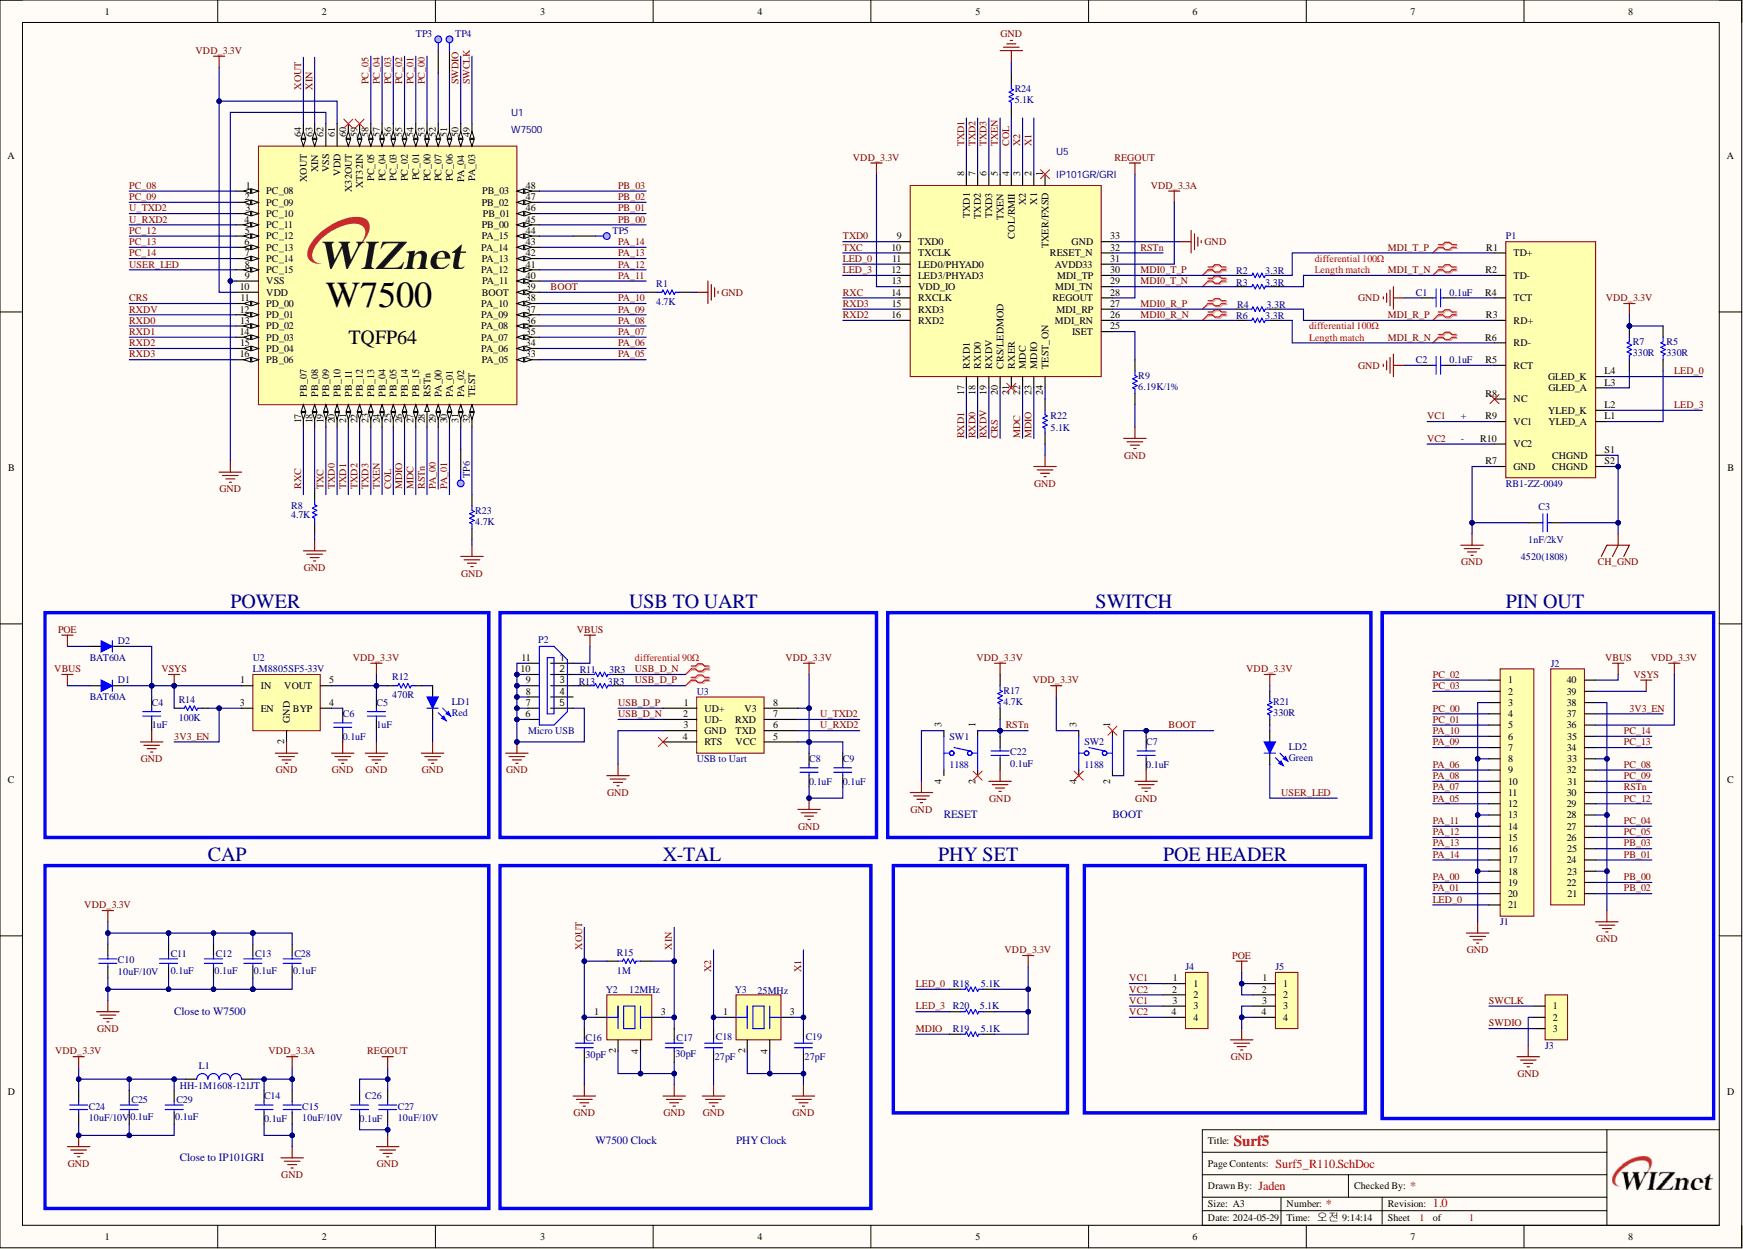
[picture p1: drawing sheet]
# Altium project Surf5_R110.PrjPcb
1 sheet, 72 parts. Net scope: global (net labels, ports and power ports of the same name join across sheets).
Board file: Surf5_R110.PcbDoc

## Sheet Surf5_R110.SchDoc: Surf5
size A3; DrawnBy: Jaden; Revision: 1.0; SheetNumber: 1; SheetTotal: 1

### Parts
C1  0.1uF  [CAP-0402]
C2  0.1uF  [CAP-0402]
C3  1nF/2kV  [CAP-1808]
C4  1uF  [CAP-0402]
C5  1uF  [CAP-0402]
C6  0.1uF  [CAP-0402]
C7  0.1uF  [CAP-0402]
C8  0.1uF  [CAP-0402]
C9  0.1uF  [CAP-0402]
C10  10uF/10V  [CAP-0805-3]
C11  0.1uF  [CAP-0402]
C12  0.1uF  [CAP-0402]
C13  0.1uF  [CAP-0402]
C14  0.1uF  [CAP-0402]
C15  10uF/10V  [CAP-0805-3]
C16  30pF  [CAP-0402]
C17  30pF  [CAP-0402]
C18  27pF  [CAP-0402]
C19  27pF  [CAP-0402]
C22  0.1uF  [CAP-0402]
C24  10uF/10V  [CAP-0805-3]
C25  0.1uF  [CAP-0402]
C26  0.1uF  [CAP-0402]
C27  10uF/10V  [CAP-0805-3]
C28  0.1uF  [CAP-0402]
C29  0.1uF  [CAP-0402]
D1  BAT60A  [SOD-323(1-C,2-A)]
D2  BAT60A  [SOD-323(1-C,2-A)]
J1  2.54mm 1x21 Pin Header DIP  [IDC-1X21]  (value not drawn)
J2  2.54mm 1x20 Pin Header DIP  [IDC-1X20]  (value not drawn)
J3  2.54mm 1x3 Pin Header DIP  [IDC-1X3]  (value not drawn)
J4  Header Socket 1x4_2.54mm  [Header-Socket(DIP)_4x1_2.54mm]  (value not drawn)
J5  Header Socket 1x4_2.54mm  [Header-Socket(DIP)_4x1_2.54mm]  (value not drawn)
L1  HH-1M1608-121JT  [IND-0603]
LD1  Red  [LED-0603-RED]
LD2  Green  [LED-0603-RED]
P1  RB1-ZZ-0049  [RB1-ZZ-0049]
P2  Micro USB  [Micro 5P B DBX 6.4]
R1  4.7K  [RES-0402]
R2  3.3R  [RES-0402]
R3  3.3R  [RES-0402]
R4  3.3R  [RES-0402]
R5  330R  [RES-0402]
R6  3.3R  [RES-0402]
R7  330R  [RES-0402]
R8  4.7K  [RES-0402]
R9  6.19K/1%  [RES-0402]
R11  3R3  [RES-0402]
R12  470R  [RES-0402]
R13  3R3  [RES-0402]
R14  100K  [RES-0402]
R15  1M  [RES-0402]
R17  4.7K  [RES-0402]
R18  5.1K  [RES-0402]
R19  5.1K  [RES-0402]
R20  5.1K  [RES-0402]
R21  330R  [RES-0402]
R22  5.1K  [RES-0402]
R23  4.7K  [RES-0402]
R24  5.1K  [RES-0402]
SW1  1188  [TS204225WT160SMTTR]
SW2  1188  [TS204225WT160SMTTR]
TP3  TPS  [TPS]  (value not drawn)  (no BOM)
TP4  TPS  [TPS]  (value not drawn)  (no BOM)
TP5  TPS  [TPS]  (value not drawn)  (no BOM)
TP6  TPS  [TPS]  (value not drawn)  (no BOM)
U1  W7500  [W7500-LQFP64]
U2  LM8805SF5-33V  [SOT-23-5L]
U3  USB to Uart  [CH340N]
U5  IP101GR/GRI  [QFN32(0.4/4X4)]
Y2  12MHz  [OSC-TZ1067B]
Y3  25MHz  [OSC-82J0626]

### Blocks framed on the sheet
POWER: C4-C6 D1 D2 LD1 R12 R14 U2
USB TO UART: C8 C9 P2 R11 R13 U3
SWITCH: C7 C22 LD2 R17 R21 SW1 SW2
PIN OUT: J1-J3
CAP: C10-C15 C24-C29 L1
X-TAL: C16-C19 R15 Y2 Y3
PHY SET: R18-R20
POE HEADER: J4 J5

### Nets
CH_GND: C3.2 P1.S1(CHGND) P1.S2(CHGND)
GND: C1.1 C2.1 C3.1 C4.1 C5.1 C6.1 C7.1 C8.1 C9.1 C10.1 C11.1 C12.1 C13.1 C14.1 C15.1 C16.1 C17.1 C18.1 C19.1 C22.2 C24.1 C25.1 C26.1 C27.1 C28.1 C29.1 J1.3 J1.8 J1.13 J1.18 J2.3(23) J2.8(28) J2.13(33) J2.18(38) J3.2 J5.3 J5.4 LD1.2(K) P1.R7(GND) P2.5 P2.6 P2.7 P2.8 P2.9 P2.10 P2.11 R1.1 R8.1 R9.1 R22.1 R23.2 R24.2 SW1.3 U1.9(VSS) U1.62(VSS) U2.2(GND) U3.3(GND) U5.33(GND) Y2.2 Y2.4 Y3.2 Y3.4
POE: D2.2(A) J5.1 J5.2
REGOUT: C26.2 C27.2 U5.28(REGOUT)
VBUS: D1.2(A) J2.20(40) P2.1
VDD_3.3A: C14.2 C15.2 L1.2 U5.31(AVDD33)
VDD_3.3V: C5.2 C8.2 C9.2 C10.2 C11.2 C12.2 C13.2 C24.2 C25.2 C28.2 C29.2 J2.16(36) L1.1 R5.1 R7.1 R12.1 R17.1 R18.2 R19.2 R20.2 R21.2 SW2.3 U1.10(VDD) U1.61(VDD) U2.5(VOUT) U3.5(VCC) U3.8(V3) U5.13(VDD_IO)
VSYS: C4.2 D1.1(K) D2.1(K) J2.19(39) R14.1 U2.1(IN)
3V3_EN: J2.17(37) R14.2 U2.3(EN)
BOOT: C7.2 R1.2 SW2.2 U1.39(BOOT)
COL: R24.1 U1.25(PB_05) U5.4(COL/RMII)
CRS: U1.11(PD_00) U5.20(CRS/LEDMOD)
LED_0: J1.21 P1.L4(GLED_K) R18.1 U5.11(LED0/PHYAD0)
LED_3: P1.L2(YLED_K) R20.1 U5.12(LED3/PHYAD3)
MDC: U1.27(PB_15) U5.22(MDC)
MDI0_R_N: R6.1 U5.26(MDI_RN)
MDI0_R_P: R4.1 U5.27(MDI_RP)
MDI0_T_N: R3.1 U5.29(MDI_TN)
MDI0_T_P: R2.1 U5.30(MDI_TP)
MDI_R_N: P1.R6(RD-) R6.2
MDI_R_P: P1.R3(RD+) R4.2
MDI_T_N: P1.R2(TD-) R3.2
MDI_T_P: P1.R1(TD+) R2.2
MDIO: R19.1 U1.26(PB_14) U5.23(MDIO)
PA_00: J1.19 U1.29(PA_00)
PA_01: J1.20 U1.30(PA_01)
PA_05: J1.12 U1.33(PA_05)
PA_06: J1.9 U1.34(PA_06)
PA_07: J1.11 U1.35(PA_07)
PA_08: J1.10 U1.36(PA_08)
PA_09: J1.7 U1.37(PA_09)
PA_10: J1.6 U1.38(PA_10)
PA_11: J1.14 U1.40(PA_11)
PA_12: J1.15 U1.41(PA_12)
PA_13: J1.16 U1.42(PA_13)
PA_14: J1.17 U1.43(PA_14)
PB_00: J2.2(22) U1.45(PB_00)
PB_01: J2.4(24) U1.46(PB_01)
PB_02: J2.1(21) U1.47(PB_02)
PB_03: J2.5(25) U1.48(PB_03)
PC_00: J1.4 U1.53(PC_00)
PC_01: J1.5 U1.54(PC_01)
PC_02: J1.1 U1.55(PC_02)
PC_03: J1.2 U1.56(PC_03)
PC_04: J2.7(27) U1.57(PC_04)
PC_05: J2.6(26) U1.58(PC_05)
PC_08: J2.12(32) U1.1(PC_08)
PC_09: J2.11(31) U1.2(PC_09)
PC_12: J2.9(29) U1.5(PC_12)
PC_13: J2.14(34) U1.6(PC_13)
PC_14: J2.15(35) U1.7(PC_14)
RSTn: C22.1 J2.10(30) R17.2 SW1.1 U1.28(RSTn) U5.32(RESET_N)
RXC: U1.17(PB_07) U5.14(RXCLK)
RXD0: U1.13(PD_02) U5.18(RXD0)
RXD1: U1.14(PD_03) U5.17(RXD1)
RXD2: U1.15(PD_04) U5.16(RXD2)
RXD3: U1.16(PB_06) U5.15(RXD3)
RXDV: U1.12(PD_01) U5.19(RXDV)
SWCLK: J3.1 U1.49(PA_03)
SWDIO: J3.3 U1.50(PA_04)
TXC: U1.19(PB_09) U5.10(TXCLK)
TXD0: U1.20(PB_10) U5.9(TXD0)
TXD1: U1.21(PB_11) U5.8(TXD1)
TXD2: U1.22(PB_12) U5.7(TXD2)
TXD3: U1.23(PB_13) U5.6(TXD3)
TXEN: U1.24(PB_04) U5.5(TXEN)
U_RXD2: U1.4(PC_11) U3.6(TXD)
U_TXD2: U1.3(PC_10) U3.7(RXD)
USB_D_N: R11.2 U3.2(UD-)
USB_D_P: R13.2 U3.1(UD+)
USER_LED: LD2.2(K) U1.8(PC_15)
VC1: J4.1 J4.3 P1.R9(VC1)
VC2: J4.2 J4.4 P1.R10(VC2)
X1: C19.2 U5.2(X1) Y3.3
X2: C18.2 U5.3(X2) Y3.1
XIN: C17.2 R15.2 U1.63(XIN) Y2.3
XOUT: C16.2 R15.1 U1.64(XOUT) Y2.1
NetC1_2: C1.2 P1.R4(TCT)
NetC2_2: C2.2 P1.R5(RCT)
NetC6_2: C6.2 U2.4(BYP)
NetLD1_1: LD1.1(A) R12.2
NetLD2_1: LD2.1(A) R21.1
NetP1_L1: P1.L1(YLED_A) R5.2
NetP1_L3: P1.L3(GLED_A) R7.2
NetP2_2: P2.2 R11.1
NetP2_3: P2.3 R13.1
NetR8_2: R8.2 U1.18(PB_08)
NetR9_2: R9.2 U5.25(ISET)
NetR22_2: R22.2 U5.24(TEST_ON)
NetR23_1: R23.1 U1.32(TEST)
NetTP3_1: TP3.1 U1.52(PC_07)
NetTP4_1: TP4.1 U1.51(PC_06)
NetTP5_1: TP5.1 U1.44(PA_15)
NetTP6_1: TP6.1 U1.31(PA_02)

Not connected (* = marked no-connect by the designer): P1 R8(NC)*; P2 4; SW1 2* 4; SW2 1* 4*; U1 59(XT32IN)* 60(X32OUT)*; U3 4(RTS)*; U5 1(TXER/FXSD)* 21(RXER)*

### Layout directives
differential pair: MDI0_R_N, MDI0_R_P, MDI0_T_N, MDI0_T_P, MDI_R_N, MDI_R_P, MDI_T_N, MDI_T_P, USB_D_N, USB_D_P

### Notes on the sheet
- Length match
- TXD0,TXD1,TXD2,TXD3, TXC
- differential 100Ω
- (near U5) Length match
- (near U5) RXD0,RXD1,RXD2,RXD3,RXC
- +
- (near P1) -
- (near C3) 4520(1808)
- differential 90Ω
- RESET
- BOOT
- Close to W7500
- Close to IP101GRI
- W7500 Clock
- PHY Clock
